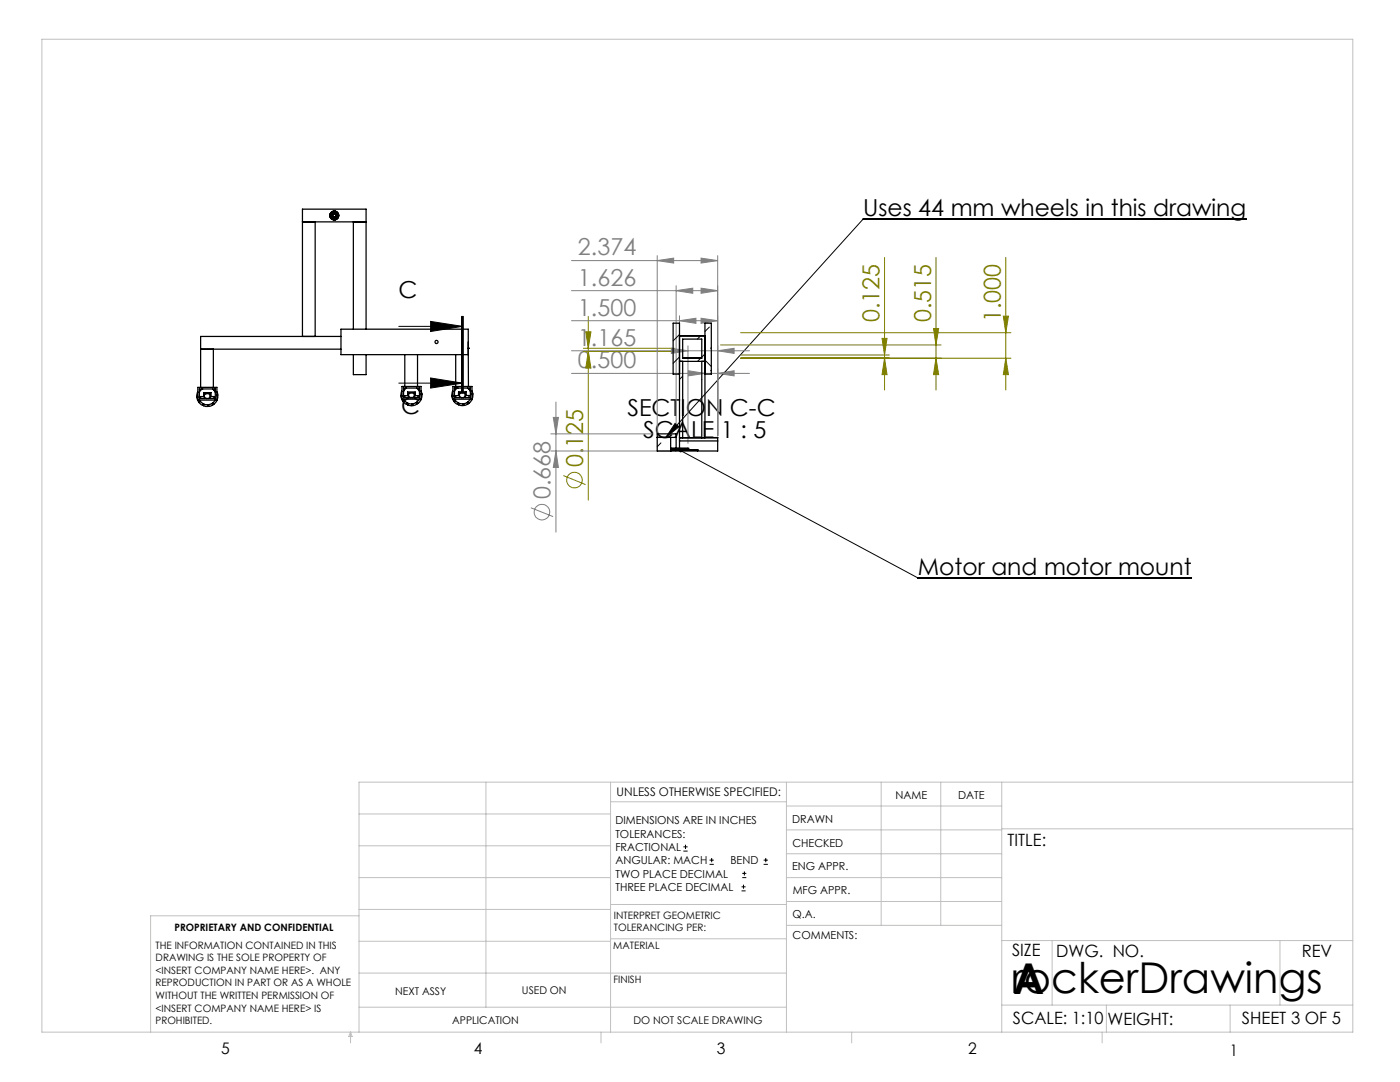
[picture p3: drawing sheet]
<svg xmlns="http://www.w3.org/2000/svg" width="279mm" height="216mm" viewBox="0 0 279 216" stroke-linecap="round" stroke-linejoin="round" font-family="sans-serif">
<g fill="none" stroke="#808080" stroke-width=".2">
<path d="M114.1 58h29.1M114.1 52h29.1M131.2 52l3.2-.5v1zM131.2 51v35.3M134.9 58l3.4-.5v1zM134.9 57v28.6M139.9 57.5l3.3 .5-3.3 .5zM139.9 51.5l3.3 .5-3.3 .5zM143.2 51v36M114.1 74.5h35.5M114.1 70h35.5M114.1 64h29.1"/>
<path d="M134 69.5l3.3 .5-3.3 .5zM135.6 64l3.3-.5v1zM135.6 63v8.1M137.3 69v19.5M137.4 74l3.3 .5-3.3 .5zM139.9 63.5l3.3 .5-3.3 .5zM143.2 74.5l3.3-.5v1zM143.2 70l3.3-.5v1zM109.9 90h24M109.9 86.6h20.2M110.4 83.3h1l-.5 3.3zM110.9 90l.5 3.3h-1z"/>
<path d="M110.9 80.2v26M105.9 101.3l4.5 1.8"/>
<circle cx="108.2" cy="102.2" r="1.55"/>
</g>
<g fill="none" stroke="#808000" stroke-width=".2">
<path d="M176.5 51.4v26.4M186.8 51.4v26.4M200.7 51.4v26.4M116.4 69.5h18.2M116.4 70.1h18.2M116.9 66.2h1l-.5 3.3zM117.4 70.1l.5 3.3h-1zM117.4 63.1v36.7M143.8 68.8h44M147.8 71.5h54M147.8 66.4h54M147.8 70.8h29.7"/>
<path d="M176 67.5h1l-.5 3.3zM176.5 71.5l.5 3.3h-1zM186.3 65.5h1l-.5 3.3zM186.8 71.5l.5 3.3h-1zM200.2 63.1h1.1l-.6 3.3zM200.7 71.5l.6 3.3h-1.1zM112.4 94.9l4.5 1.8"/>
<circle cx="114.6" cy="95.8" r="1.55"/>
</g>
<g fill="none" stroke="#000" stroke-width=".2">
<path d="M248.7 43.7h-76.4l-39.4 43.6M79.6 76.4h12.7M79.6 65.1h12.7M85.9 75.4l6.4 1-6.4 1zM85.9 64.1l6.4 1-6.4 1zM92.1 63.1v7.7zM92.1 70.8v7.6M92.3 63.1v15.3M92.5 63.1v15.3M134.7 84.5l.8 .7-2.6 2.1zM135.9 89.9l47.2 25.4h54.7M136.4 169.8h.8"/>
<path d="M136.4 169h.8M136.8 168.6v.8M141.6 172.5h.9M141.6 171.6h.9M142 171.2v.8M148 177.8h.8M148 177h.8M148.1 175.1h.8M148.1 174.3h.8M148.4 176.5v.8M148.6 173.9v.8M152.4 172.5h.8"/>
<path d="M152.4 171.6h.8M152.8 171.2v.8"/>
</g>
<path d="M92.3 78.4v-15.3" fill="none" stroke="#000" stroke-width=".2" stroke-dasharray="6.3 1.3 1.3 1.3" stroke-dashoffset=".6"/>
<g fill="none" stroke="#c0c0c0" stroke-width=".2">
<path d="M8.4 7.8h261.6v198.2h-261.6zM97 156.1v44.9M121.8 156.1v49.9M121.8 160h35.2M157 156.1v49.9M175.9 156.1v28.5M187.7 156.1v28.5M199.9 156.1v49.9M270 156.1h-198.4v49.9M71.6 175.1h50.2M71.6 168.8h50.2M71.6 162.4h50.2"/>
<path d="M157 170.4h42.9M157 165.6h42.9M157 160.8h42.9M157 175.1h42.9M157 179.9h42.9M199.9 165.4h70.1M71.6 194.2h85.4M71.6 187.8h50.2M71.6 181.5h50.2M71.6 182.7h-41.5v23.3M121.8 187.3h35.2M121.8 180.5h35.2"/>
<path d="M157 184.6h42.9M199.9 187.7h70.1M210 187.7v12.9M255.4 187.7v12.9M70 206v2.1M70 206l.3 .8h-.7zM71.6 201h85.4M119.9 206v2.1M170 206v2.1M199.9 200.6h70.1M220 206v2.1M220.8 200.6v5.4"/>
<path d="M245.5 200.6v5.4"/>
</g>
<g fill="#000">
<path d="M85.9 75.4l6.4 1-6.4 1zM85.9 64.1l6.4 1-6.4 1z"/>
<path d="M134.7 84.5l.8 .7-2.6 2.1zM135.7 89.6l-.1 .2 .3 .1-.3-.1a.33 .33 0 0 0 .3 .4 .33 .33 0 0 0 .3-.4 .33 .33 0 0 0-.5-.2z"/>
</g>
<g fill="#808000">
<path d="M200.7 71.5l.6 3.3h-1.1zM200.2 63.1h1.1l-.6 3.3zM186.8 71.5l.5 3.3h-1zM186.3 65.5h1l-.5 3.3zM176.5 71.5l.5 3.3h-1zM176 67.5h1l-.5 3.3z"/>
<path d="M116.9 66.2h1l-.5 3.3zM117.4 70.1l.5 3.3h-1z"/>
</g>
<g fill="#808080">
<path d="M139.9 57.5l3.3 .5-3.3 .5zM134.9 58l3.4-.5v1z"/>
<path d="M143.2 74.5l3.3-.5v1zM137.4 74l3.3 .5-3.3 .5zM143.2 70l3.3-.5v1zM134 69.5l3.3 .5-3.3 .5zM139.9 63.5l3.3 .5-3.3 .5zM135.6 64l3.3-.5v1z"/>
<path d="M139.9 51.5l3.3 .5-3.3 .5zM131.2 52l3.2-.5v1z"/>
<path d="M110.9 90l.5 3.3h-1zM110.4 83.3h1l-.5 3.3z"/>
</g>
<g fill="none" stroke="#000" stroke-width=".25">
<path d="M60.4 44.3h12.7M62.9 44.3v22.8M66.1 42.9l.1 .1M66.1 43h.1M66.1 42.7h.2M66.2 42.6l.1 .1M66.3 43.3h-.2M66.3 43.4h-.1M66.5 42.4v.1M66.5 43.5v.1M66.6 42.4v.1M66.6 43.5v.1"/>
<path d="M66.9 42.4v.1M66.9 43.5v.1M66.9 43.5l.1 .1M67 42.4l-.1 .1M67.1 43.4h.1M67.2 43.3h.1M67.2 42.6l-.1 .1M67.3 43h.1M67.3 42.7h-.1M67.3 42.9v.1M70.5 44.3v21.4M39.4 78.2l-.1 .9h.2"/>
<path d="M39.4 78.2h.1M39.5 79.3l-.2 .1 .2 .6 .1 .2 .3-.2 .1 .1-.3 .2 .7 .6 .1-.3 .2 .1-.1 .3 .4 .1h.5v-.3h.1l.1 .3 .4-.1 .4-.2-.2-.3 .2-.1 .2 .3 .6-.7-.3-.2M39.5 77.3h3.8v2.5h-3.8zM39.8 77.6h3.2v1.9h-3.2zM39.8 79.8a1.77 1.77 0 0 0 3.1 0M40 79.5v-.4h.6v-.7h1.5v.7h.6v.4M40 69.7h28.1M40.3 77.6h.1M40.3 77.6l-.5 .6M40.8 79.5v-1h1.2v1M41.3 78.5a.49 .49 0 0 0-.5 .5 .49 .49 0 0 0 .5 .5M41.5 78.5a.49 .49 0 0 1 .5 .5 .49 .49 0 0 1-.5 .5"/>
<path d="M42.4 77.6l.6 .7M42.6 69.7v7.6M42.9 77.6h.1M43 79.8h.1M43 77.8l-.2 .1 .2 .1M43.3 79l.2-.1-.2 .9M43.3 78.2l.2 .5h-.2M43.3 79.8h.1M68.1 67.1h-28.1v10.2M68.1 65.7h25.4v5.1h-25.4zM70.5 70.8v4h2.6v-4M73.1 65.7v-24h-12.7v25.4"/>
<path d="M80.2 78.1l-.2 .6v.3h.2M80.2 79.1l-.2 .1 .2 .6 .2 .2 .2-.2 .1 .2-.2 .2v.1l.6 .4 .2-.3 .2 .1-.1 .3 .6 .2h.2v-.4h.2v.3l.7-.2 .2-.1-.2-.2 .1-.1 .2 .2 .6-.7-.3-.1M80.2 77.1h3.8v2.6h-3.8zM80.5 77.4h3.2v1.9h-3.2zM80.6 79.7a1.74 1.74 0 0 0 1.5 .9 1.74 1.74 0 0 0 1.6-.9M80.8 70.8v6.3M80.8 79.3v-.3h.6v-.8h1.5v.8h.5v.3M81 77.4v.1M81.1 77.4l-.6 .7M81.5 79.3v-.9h1.2v.9M82 78.4a.49 .49 0 0 0-.5 .4 .49 .49 0 0 0 .5 .5M82.2 78.4a.5 .5 0 0 1 .5 .4 .5 .5 0 0 1-.5 .5"/>
<path d="M83.1 77.4l.6 .7M83.3 70.8v6.3M83.7 77.4v.1M83.7 77.6l-.2 .2h.2M83.7 79.7h.1M84 78l.2 .6h-.2M84 78.8l.2-.1-.2 .9M90.4 79.1h-.2l.1 .6 .2 .3 .3-.2 .1 .1-.3 .3 .2 .2 .5 .3 .1-.3 .2 .1-.1 .3 .5 .1h.4v-.3h.1l.1 .3 .8-.3-.2-.2 .2-.2 .2 .3 .6-.7-.3-.1M90.4 78.1l-.2 .9 .2-.1M90.4 77.1h3.8v2.6h-3.8zM90.7 77.4h.1M90.7 77.4h3.2v1.9h-3.2z"/>
<path d="M90.7 79.7a1.77 1.77 0 0 0 3.1 0M90.9 70.8v6.3M90.9 79.3v-.3l.6-.1v-.7h1.5v.7h.6v.4M91.2 77.4h.1M91.2 77.4l-.5 .7M91.7 79.3v-.9h1.2v.9M92.2 78.4a.49 .49 0 0 0-.5 .4 .49 .49 0 0 0 .5 .5M92.4 78.4a.5 .5 0 0 1 .5 .4 .5 .5 0 0 1-.5 .5M93.3 77.4l.6 .7M93.5 69.5h.1M93.5 69.5v7.6M93.8 77.4l.1 .1"/>
<path d="M93.9 79.7h.1M93.9 77.6l-.2 .1 .2 .1M94.2 78l.2 .5-.2 .1M94.2 78.7h.2l-.2 .9M135.6 72.1h5.1M135.6 74.6h-1.3v-10.1h1.3v25M135.6 67h5.1M136.2 67.7h3.9v3.8h-3.9zM136.2 72.1v15.2M136.2 71.4h3.9M140.1 72.1v15.2M140.7 74.6h1.3v-10.1h-1.3v22.8"/>
<path d="M131.2 87.3h3.7M133.8 87.3v2.7M133.8 89.8h5.4M133.8 89.5h3.5M134.9 87.3v2.2M134.9 87.3v-.7h-3.7v3.4h12v-2.7h-2.5M135.6 87.3h7.6M135.6 88h7.6M137.3 89.5h.1M137.3 89.5v.3M139.2 89.8h.1M139.2 89.8v.2"/>
<circle cx="66.7" cy="43" r=".87"/>
<circle cx="66.7" cy="43" r=".89"/>
<circle cx="66.7" cy="43" r=".35"/>
<circle cx="66.7" cy="43" r=".85"/>
<circle cx="66.7" cy="43" r=".33"/>
<circle cx="66.7" cy="43" r=".65"/>
<circle cx="66.7" cy="43" r=".55"/>
<circle cx="87.1" cy="68.2" r=".31"/>
</g>
<g fill="none" stroke="#000" stroke-width=".2">
<path d="M135.6 71.3l-1.3 1.2M135.6 66.7l-1.3 1.3M136.2 75.1l-.6 .6M139.8 67l-.6 .7M139.8 71.5l-.6 .6M140.1 75.7v.1M140.7 71.9l1.3 1.2M140.8 70.5l-.7 .8M141.6 65.3l-.9 .8M142 73.9l-.2 .1M142 69.4l-.2 .1M131.9 88.4l-.7 .7"/>
<path d="M135.3 89.5l-.5 .5"/>
</g>
<g font-size="8.5">
<text x="201.8" y="198.1">rockerDrawings</text>
<text x="202.2" y="198.3">A</text>
</g>
<g font-size="4.7">
<text x="172.3" y="43">Uses 44 mm wheels in this drawing</text>
<text x="79.5" y="59.5">C</text>
<text x="80" y="82.6">C</text>
<text x="125.2" y="82.9">SECTION C-C</text>
<text x="128.4" y="87.4">SCALE 1 : 5</text>
<text x="183.2" y="114.6">Motor and motor mount</text>
</g>
<g font-size="4.7" fill="#808080">
<text x="115.4" y="51">2.374</text>
<text x="115.4" y="57">1.626</text>
<text x="115.4" y="63">1.500</text>
<text x="115.4" y="69">1.165</text>
<text x="115.4" y="73.5">0.500</text>
<text x="109.9" y="99.6" transform="rotate(-90 109.9 99.6)">0.668</text>
</g>
<g font-size="4.7" fill="#808000">
<text x="175.5" y="64.3" transform="rotate(-90 175.5 64.3)">0.125</text>
<text x="185.8" y="64.3" transform="rotate(-90 185.8 64.3)">0.515</text>
<text x="199.8" y="64.3" transform="rotate(-90 199.8 64.3)">1.000</text>
<text x="116.4" y="93.2" transform="rotate(-90 116.4 93.2)">0.125</text>
</g>
<g font-size="3.4">
<text x="201.1" y="168.8">TITLE:</text>
<text x="202" y="190.8">SIZE</text>
<text x="210.8" y="190.9">DWG. NO.</text>
<text x="259.8" y="191">REV</text>
<text x="202.1" y="204.4">SCALE: 1:10</text>
<text x="221" y="204.5">WEIGHT:</text>
<text x="247.8" y="204.4">SHEET 3 OF 5</text>
</g>
<g font-size="3.2">
<text x="44.2" y="210.4">5</text>
<text x="94.6" y="210.3">4</text>
<text x="143.1" y="210.4">3</text>
<text x="193.2" y="210.3">2</text>
<text x="245.4" y="210.6">1</text>
</g>
<text font-size="2.4" x="123.1" y="158.9">UNLESS OTHERWISE SPECIFIED:</text>
<g font-size="2.2">
<text x="178.7" y="159.4">NAME</text>
<text x="191.2" y="159.4">DATE</text>
<text x="122.8" y="164.5">DIMENSIONS ARE IN INCHES</text>
<text x="122.8" y="167.1">TOLERANCES:</text>
<text x="158.1" y="164.2">DRAWN</text>
<text x="122.8" y="169.8">FRACTIONAL</text>
<text x="122.8" y="172.5">ANGULAR: MACH</text>
<text x="145.8" y="172.5">BEND</text>
<text x="158.1" y="173.7">ENG APPR.</text>
<text x="158.2" y="169.1">CHECKED</text>
<text x="122.8" y="175.1">TWO PLACE DECIMAL</text>
<text x="122.8" y="177.8">THREE PLACE DECIMAL</text>
<text x="158.2" y="178.4">MFG APPR.</text>
<text x="158.2" y="183.2">Q.A.</text>
<text x="158.2" y="187.4">COMMENTS:</text>
</g>
<g font-size="2.1">
<text x="78.8" y="198.5">NEXT ASSY</text>
<text x="104.2" y="198.4">USED ON</text>
<text x="90.2" y="204.3">APPLICATION</text>
<text x="126.4" y="204.3">DO NOT SCALE DRAWING</text>
</g>
<g font-size="2">
<text x="34.8" y="185.7">PROPRIETARY AND CONFIDENTIAL</text>
<text x="122.5" y="183.3">INTERPRET GEOMETRIC</text>
<text x="122.5" y="185.9">TOLERANCING PER:</text>
<text x="31.1" y="189.3">THE INFORMATION CONTAINED IN THIS</text>
<text x="31.1" y="191.8">DRAWING IS THE SOLE PROPERTY OF</text>
<text x="122.4" y="189.4">MATERIAL</text>
<text x="31.1" y="194.3">&lt;INSERT COMPANY NAME HERE&gt;. ANY</text>
<text x="31.1" y="196.8">REPRODUCTION IN PART OR AS A WHOLE</text>
<text x="122.4" y="196.2">FINISH</text>
<text x="31.1" y="199.4">WITHOUT THE WRITTEN PERMISSION OF</text>
<text x="31.1" y="201.9">&lt;INSERT COMPANY NAME HERE&gt; IS</text>
<text x="31.1" y="204.4">PROHIBITED.</text>
</g>
</svg>
